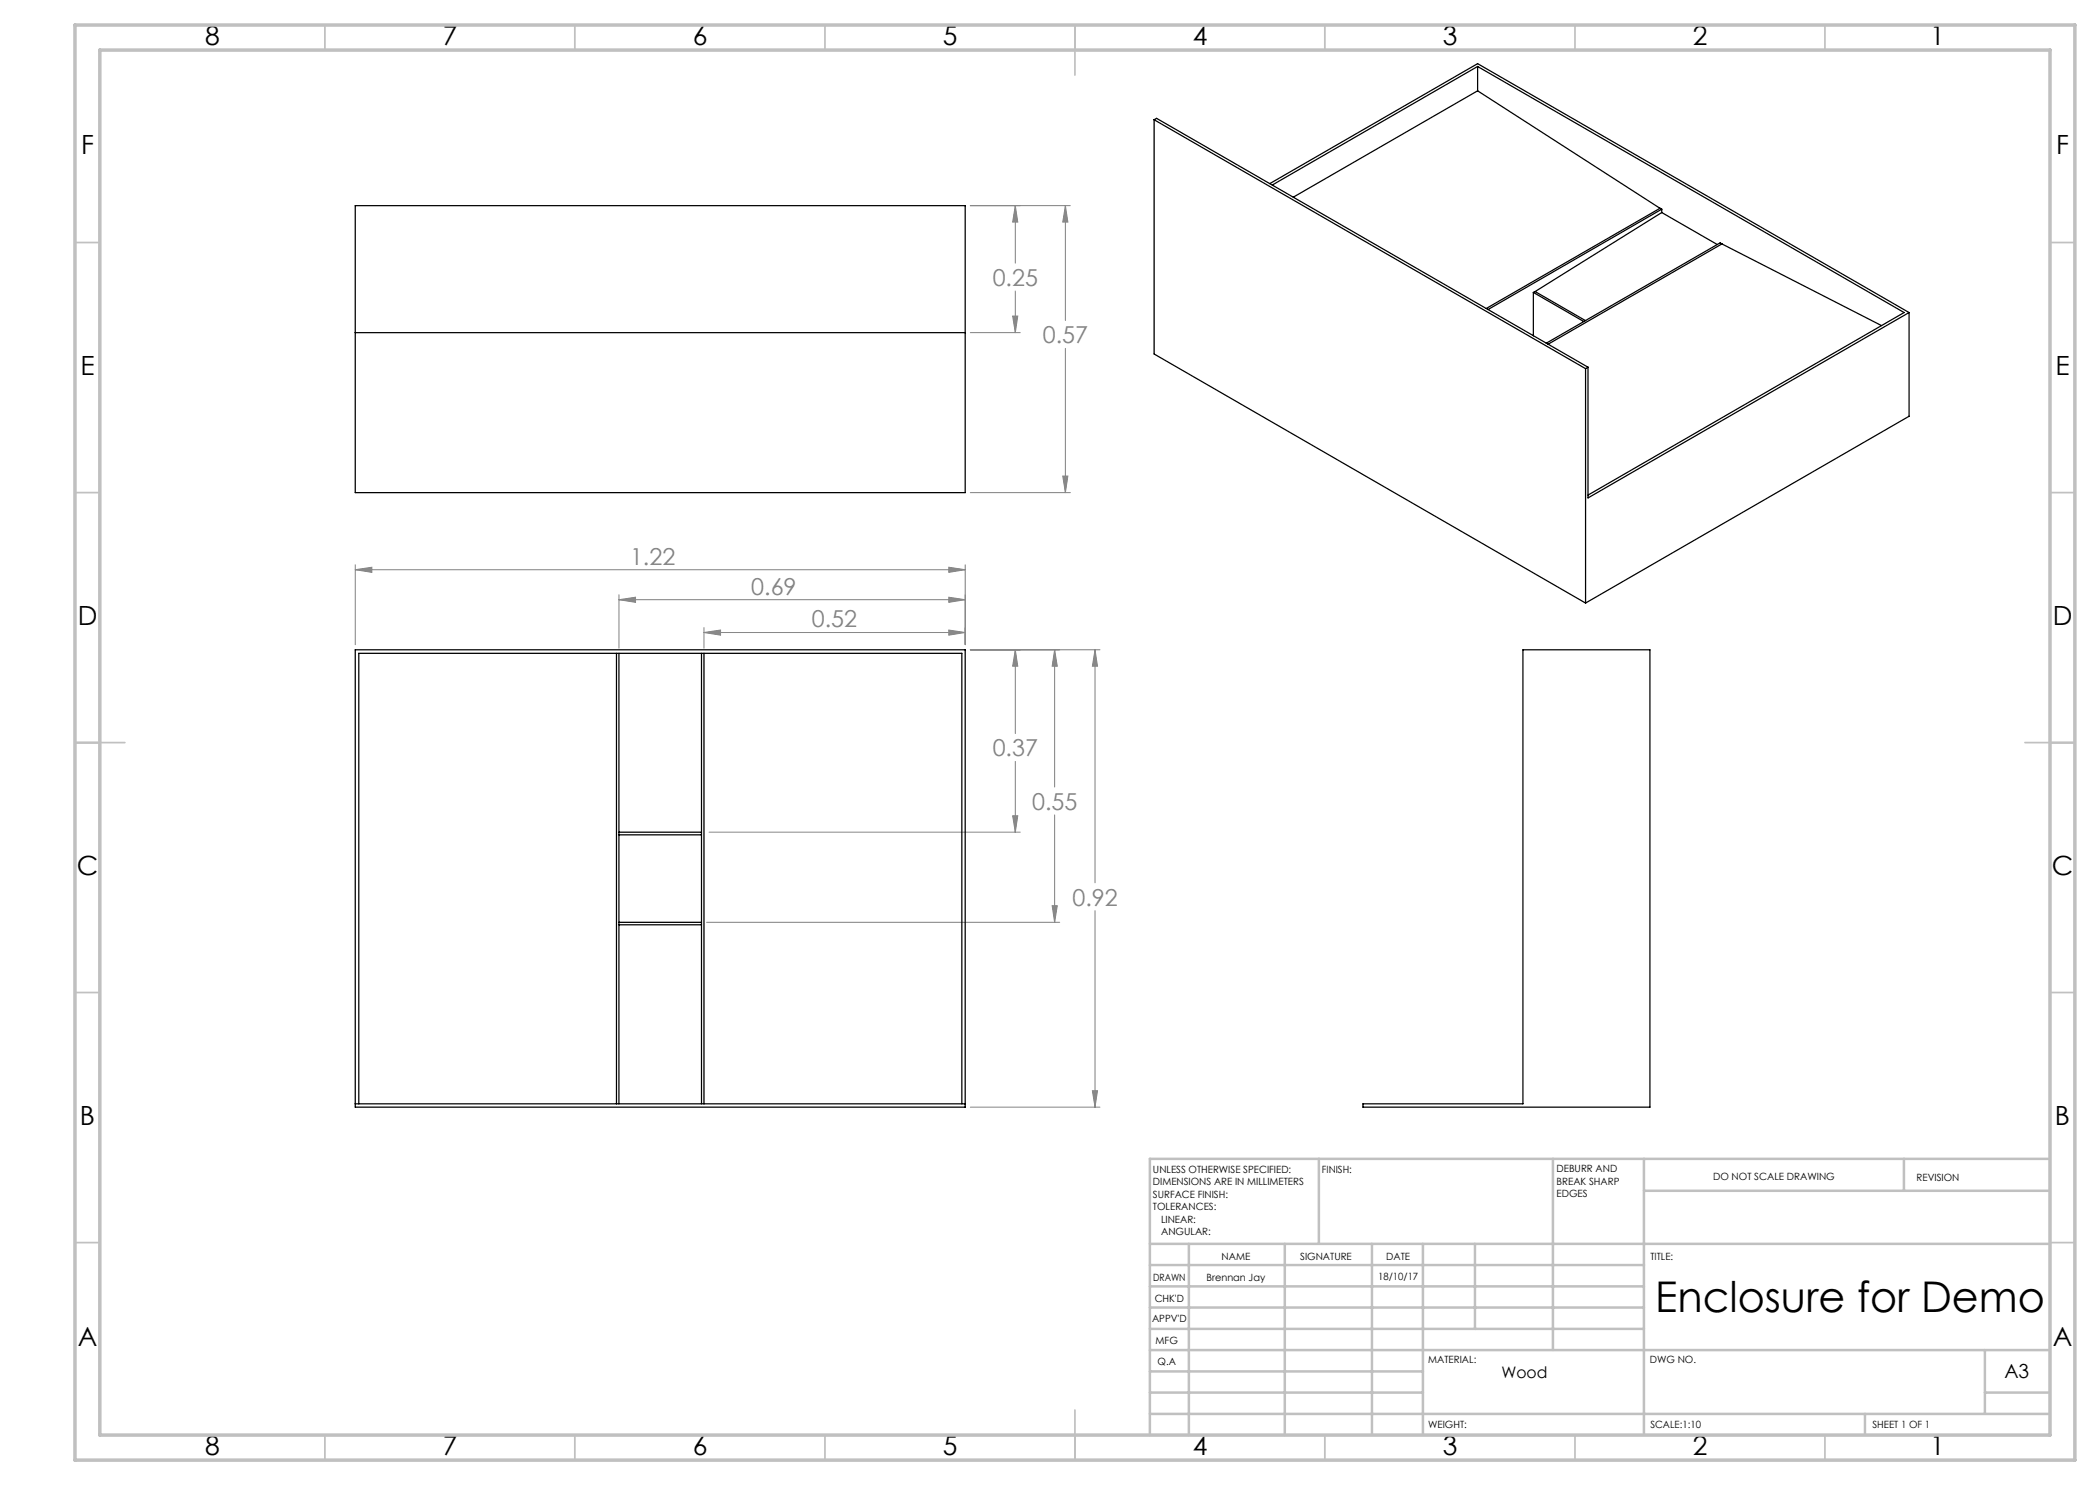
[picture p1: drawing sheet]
<svg xmlns="http://www.w3.org/2000/svg" width="420mm" height="297mm" viewBox="0 0 420 297" stroke-linecap="round" stroke-linejoin="round" font-family="sans-serif">
<g fill="none" stroke="#808080" stroke-width=".2">
<path d="M194.1 41.1h20M203.1 41.1l.5 3.3h-1.1zM203.1 41.1v11.5M203.1 58.2v8.3M213.1 41.1l.5 3.3h-1.1zM213.1 41.1v23M194.1 66.5h9.9M202.5 63.2h1.1l-.5 3.3zM213.1 69.7v28.8M194.1 98.5h20M212.5 95.2h1.1l-.5 3.3zM71 113.9l3.4-.5v1.1z"/>
<path d="M71 113v15.9M71 113.9h122M123.8 119.9l3.3-.5v1.1zM123.8 119v10.6M123.8 119.9h69.2M189.8 113.4l3.2 .5-3.2 .6zM189.8 119.4l3.2 .5-3.2 .6zM193 113v15.9M140.8 126.5l3.3-.5v1zM140.8 125.5v4.1M140.8 126.5h52.2M189.8 126l3.2 .5-3.2 .5z"/>
<path d="M194.1 130h25.9M203.1 130l.5 3.2h-1.1zM203.1 130v16.7M210.9 130l.6 3.2h-1.1zM210.9 130v27.4M219 130l.5 3.2h-1zM219 130v46.6M203.1 152.3v14.1M141.8 166.4h62.2M202.5 163.2h1.1l-.5 3.2zM210.9 163v21.5M141.3 184.5h70.6"/>
<path d="M210.4 181.1h1.1l-.6 3.4zM219 182.1v39.3M218.5 218.2h1l-.5 3.2zM194.1 221.4h25.9"/>
</g>
<g fill="none" stroke="#c0c0c0" stroke-width=".35">
<path d="M65 5v5M115 5v5M165 5v5M215 5v10M265 5v5M315 5v5M365 5v5M15 48.5h5M410 48.5h5M15 98.5h5M410 98.5h5M15 148.5h10"/>
<path d="M405 148.5h10M15 198.5h5M410 198.5h5M15 248.5h5M410 248.5h5M65 287v5M115 287v5M165 287v5M215 282v10M265 287v5M315 287v5M365 287v5"/>
</g>
<g fill="none" stroke="#c0c0c0" stroke-width=".5">
<path d="M263.8 231.8v17M310.6 231.8v38.2M328.8 231.8v55.2M328.8 238.2h81.2M380.8 231.8v6.4M410 231.8h-180v55.2M230 248.8h180M230 257.3h98.8M230 253h98.8M237.8 248.8v38.2M257 248.8v38.2M274.4 248.8v38.2"/>
<path d="M284.6 248.8v38.2M295 248.8v17M230 265.8h98.8M230 261.5h98.8M230 278.5h54.6M230 274.3h54.6M230 270h180M397 278.5h13M397 270v12.8M230 282.8h180M373 282.8v4.2"/>
</g>
<path d="M15 5h400v287h-400zM20 10h390v277h-390z" fill="none" stroke="#c0c0c0" stroke-width=".7"/>
<g fill="#808080">
<path d="M189.8 126l3.2 .5-3.2 .5zM140.8 126.5l3.3-.5v1zM189.8 119.4l3.2 .5-3.2 .6zM123.8 119.9l3.3-.5v1.1z"/>
<path d="M71 113.9l3.4-.5v1.1zM189.8 113.4l3.2 .5-3.2 .6zM219 130l.5 3.2h-1zM218.5 218.2h1l-.5 3.2zM203.1 130l.5 3.2h-1.1zM202.5 163.2h1.1l-.5 3.2zM210.9 130l.6 3.2h-1.1zM210.4 181.1h1.1l-.6 3.4zM213.1 41.1l.5 3.3h-1.1zM212.5 95.2h1.1l-.5 3.3zM203.1 41.1l.5 3.3h-1.1zM202.5 63.2h1.1l-.5 3.3z"/>
</g>
<g fill="none" stroke="#000" stroke-width=".25">
<path d="M295.5 13.3l85.3 49.2-63.2 36.5M295.5 13.3l-41 23.7M295.5 18.2l36.5 23.5M295.5 18.2l-36.8 21.2M295.5 13.3v4.9M230.8 24l.5-.3 86.3 49.7M230.8 24l86.3 49.7M230.8 24v46.8l86.3 49.8M254 36.7l41.5-24 86.3 49.8M71 41.1h122v57.4h-122zM306.7 58.5v8.7M306.7 58.5l10.1 5.8"/>
<path d="M307 58.3l-.3 .2M307 58.3l10.1 5.8M332 41.7l-34.7 20M332 41.7l.4 .1M332.4 41.8l-34.8 20.1M332.4 41.8v.7M332.4 42.5l-25.4 15.8M332.4 42.5l11 6.4M344.4 48.8l31.9 16.3M344.4 48.8l-34.8 20.1M344.4 48.8l-.4-.2-34.8 20M71 66.5h122"/>
<path d="M317.1 73.7v46.9M317.6 73.4l-.5 .3M381.8 62.5l-64.2 37.1v-26.2M381.8 62.5v20.8l-64.7 37.3M71 130h122v91.4h-122zM123.3 130.7v90.1M123.8 130.7v90.1M140.3 130.7v90.1M140.8 130.7v90.1M304.6 130h25.4v91.4h-57.4v-.6h32zM123.8 166.4h16.5M123.8 167h16.5"/>
<path d="M123.8 185h16.5M123.8 184.5h16.5M71 220.8h122M71.8 220.8v-90.1h120.6v90.1"/>
</g>
<text font-size="8.5" x="331" y="262.3">Enclosure for Demo</text>
<g font-size="5.3">
<text x="41" y="9">8</text>
<text x="88.5" y="9">7</text>
<text x="138.5" y="9">6</text>
<text x="188.5" y="9">5</text>
<text x="238.5" y="9">4</text>
<text x="288.5" y="9">3</text>
<text x="338.5" y="9">2</text>
<text x="386" y="9">1</text>
<text x="16.2" y="30.7">F</text>
<text x="411.2" y="30.7">F</text>
<text x="16.1" y="75">E</text>
<text x="411.1" y="75">E</text>
<text x="15.5" y="125">D</text>
<text x="410.5" y="125">D</text>
<text x="15.4" y="175">C</text>
<text x="410.4" y="175">C</text>
<text x="16" y="225">B</text>
<text x="411" y="225">B</text>
<text x="15.5" y="269.2">A</text>
<text x="410.5" y="269.2">A</text>
<text x="41" y="291">8</text>
<text x="88.5" y="291">7</text>
<text x="138.5" y="291">6</text>
<text x="188.5" y="291">5</text>
<text x="238.5" y="291">4</text>
<text x="288.5" y="291">3</text>
<text x="338.5" y="291">2</text>
<text x="386" y="291">1</text>
</g>
<g font-size="4.7" fill="#808080">
<text x="198.5" y="57.2">0.25</text>
<text x="208.6" y="68.6">0.57</text>
<text x="126" y="112.9">1.22</text>
<text x="150.3" y="118.9">0.69</text>
<text x="162.3" y="125.5">0.52</text>
<text x="198.5" y="151.2">0.37</text>
<text x="206.4" y="161.9">0.55</text>
<text x="214.5" y="181.1">0.92</text>
</g>
<text font-size="3.9" x="400.9" y="275.5">A3</text>
<text font-size="3.2" x="300.3" y="275.5">Wood</text>
<g font-size="2">
<text x="230.6" y="234.6">UNLESS OTHERWISE SPECIFIED:</text>
<text x="230.6" y="237.1">DIMENSIONS ARE IN MILLIMETERS</text>
<text x="230.6" y="239.6">SURFACE FINISH:</text>
<text x="264.4" y="234.6">FINISH:</text>
<text x="311.3" y="234.5">DEBURR AND</text>
<text x="311.3" y="237">BREAK SHARP</text>
<text x="311.3" y="239.5">EDGES</text>
<text x="342.6" y="236">DO NOT SCALE DRAWING</text>
<text x="383.3" y="236.2">REVISION</text>
<text x="230.6" y="242.1">TOLERANCES:</text>
<text x="232.2" y="244.6">LINEAR:</text>
<text x="232.2" y="247.1">ANGULAR:</text>
<text x="244.3" y="252">NAME</text>
<text x="260" y="251.9">SIGNATURE</text>
<text x="277.2" y="251.9">DATE</text>
<text x="330.1" y="251.9">TITLE:</text>
<text x="230.6" y="256.1">DRAWN</text>
<text x="241.3" y="256.1">Brennan Jay</text>
<text x="275.6" y="255.9">18/10/17</text>
<text x="230.9" y="260.3">CHK'D</text>
<text x="230.4" y="264.4">APPV'D</text>
<text x="231.1" y="268.8">MFG</text>
<text x="231.5" y="273">Q.A</text>
<text x="285.6" y="272.5">MATERIAL:</text>
<text x="330" y="272.5">DWG NO.</text>
<text x="285.6" y="285.5">WEIGHT:</text>
<text x="330.1" y="285.6">SCALE:1:10</text>
<text x="374.5" y="285.6">SHEET 1 OF 1</text>
</g>
</svg>
